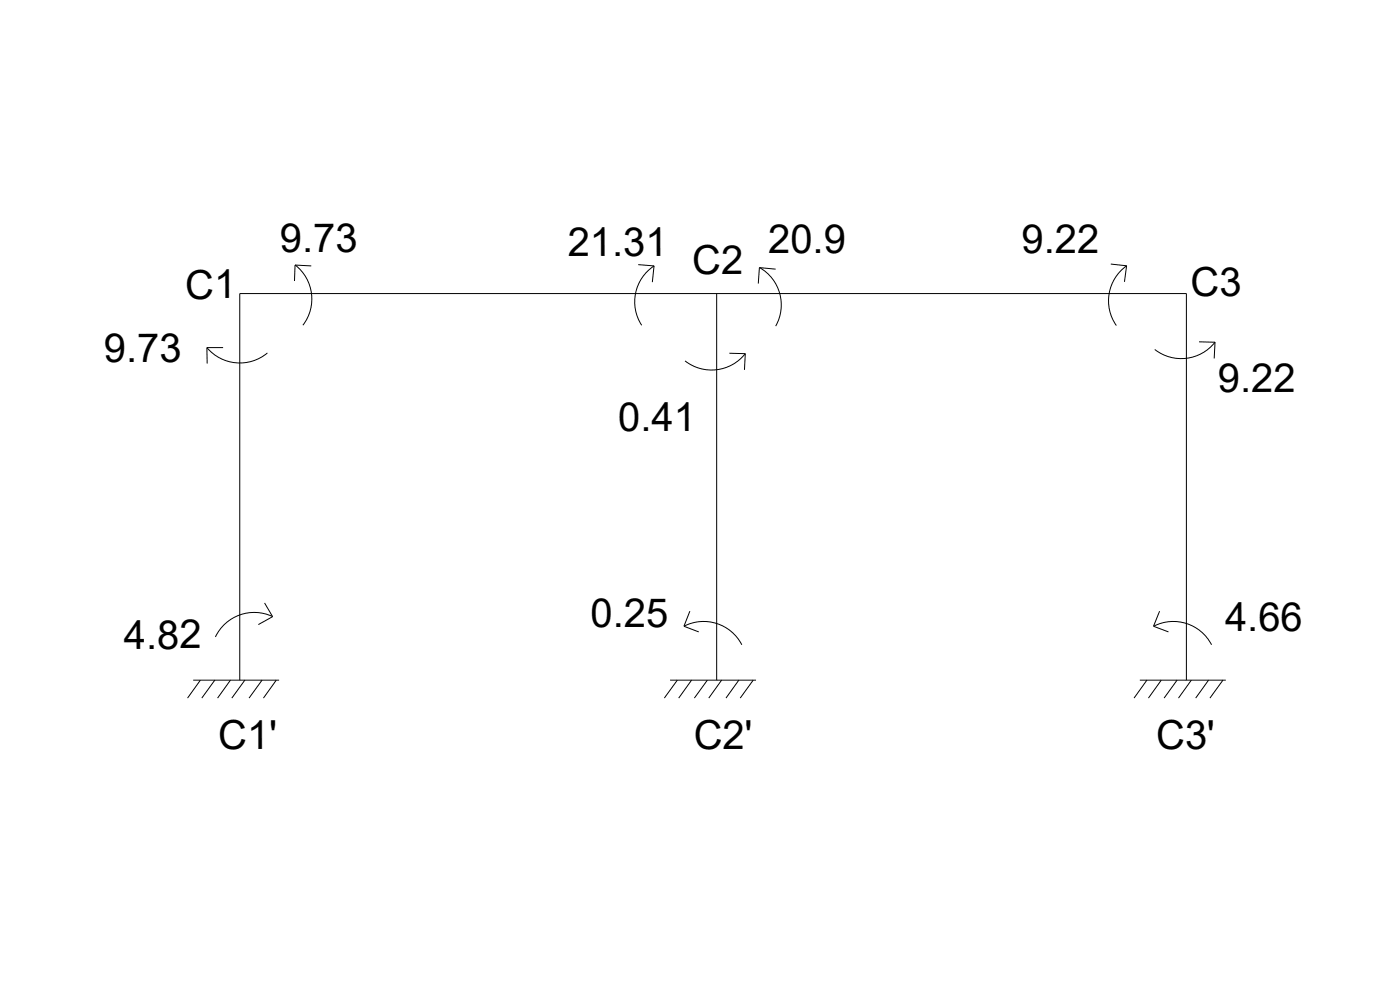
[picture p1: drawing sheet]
<svg xmlns="http://www.w3.org/2000/svg" width="420mm" height="297mm" viewBox="0 0 420 297" stroke-linecap="round" stroke-linejoin="round" font-family="sans-serif">
<!-- layer: 0 -->
<g fill="none" stroke="#000" stroke-width=".3">
<path d="M88.5 79.5l-.1 4.8M88.5 79.5l4.9 .3M88.6 79.5a12.9 12.9 0 0 1 2.3 18.1M191.5 79.4l4.8 .4-.5 4.9M196.3 79.8a12.9 12.9 0 0 0-3.7 17.8M333.4 79.2l4.7 .5-.6 4.9M338.2 79.7a12.9 12.9 0 0 0-3.2 18M215.1 88.1v116M227.9 80.3l-.3 4.8M227.9 80.3l4.9 .5M227.9 80.3a12.9 12.9 0 0 1 4.9 17.5M62.1 104.3l.1 4.8"/>
<path d="M62.1 104.3h4.9M62.1 104.3a12.9 12.9 0 0 0 18.2 1.6M218.9 106l4.8 .1M223.7 106.1l-.3 4.9M223.7 106.1a12.9 12.9 0 0 1-18.1 2.2M359.9 102.6l4.7 .1-.2 4.9M364.6 102.7a12.9 12.9 0 0 1-18 2.1M79.4 180.9l2.4 4.1-4.3 2.4M81.8 185a12.9 12.9 0 0 0-17.2 6.1M205.3 187.9l4.4 1.7M205.3 187.9a12.9 12.9 0 0 1 17.3 5.6M207 183.4l-1.7 4.5"/>
<path d="M346.2 187.9a12.9 12.9 0 0 1 17.4 5.6M348 183.4l-1.8 4.5 4.5 1.7M58 204.1h25.8M60.1 204.1l-3.8 5.4M64.5 204.1l-3.9 5.4M69.2 204.1l-3.9 5.4M72 204.1v-116h284.1v116M73.5 204.1l-3.9 5.4M78.6 204.1l-3.9 5.4M82.9 204.1l-3.8 5.4M201.1 204.1h25.8M203.3 204.1l-3.9 5.4"/>
<path d="M207.5 204.1l-3.8 5.4M212.3 204.1l-3.9 5.4M216.6 204.1l-3.9 5.4M221.7 204.1l-3.8 5.4M226 204.1l-3.8 5.4M342.1 204.1h25.8M344.2 204.1l-3.9 5.4M348.5 204.1l-3.8 5.4M353.3 204.1l-3.9 5.4M357.5 204.1l-3.8 5.4M362.7 204.1l-3.9 5.4M367 204.1l-3.9 5.4"/>
</g>
<g font-size="12">
<text x="84" y="75.6">9.73</text>
<text x="170.4" y="76.9">21.31</text>
<text x="230.5" y="76.1">20.9</text>
<text x="306.6" y="76.1">9.22</text>
<text x="207.8" y="82.3">C2</text>
<text x="55.6" y="89.6">C1</text>
<text x="357.3" y="88.7">C3</text>
<text x="31.1" y="108.7">9.73</text>
<text x="365.5" y="117.7">9.22</text>
<text x="185.5" y="129.4">0.41</text>
<text x="177.2" y="188.2">0.25</text>
<text x="367.7" y="189.5">4.66</text>
<text x="37.2" y="194.6">4.82</text>
<text x="65.5" y="224.7">C1'</text>
<text x="208.2" y="224.7">C2'</text>
<text x="347" y="224.7">C3'</text>
</g>
</svg>
